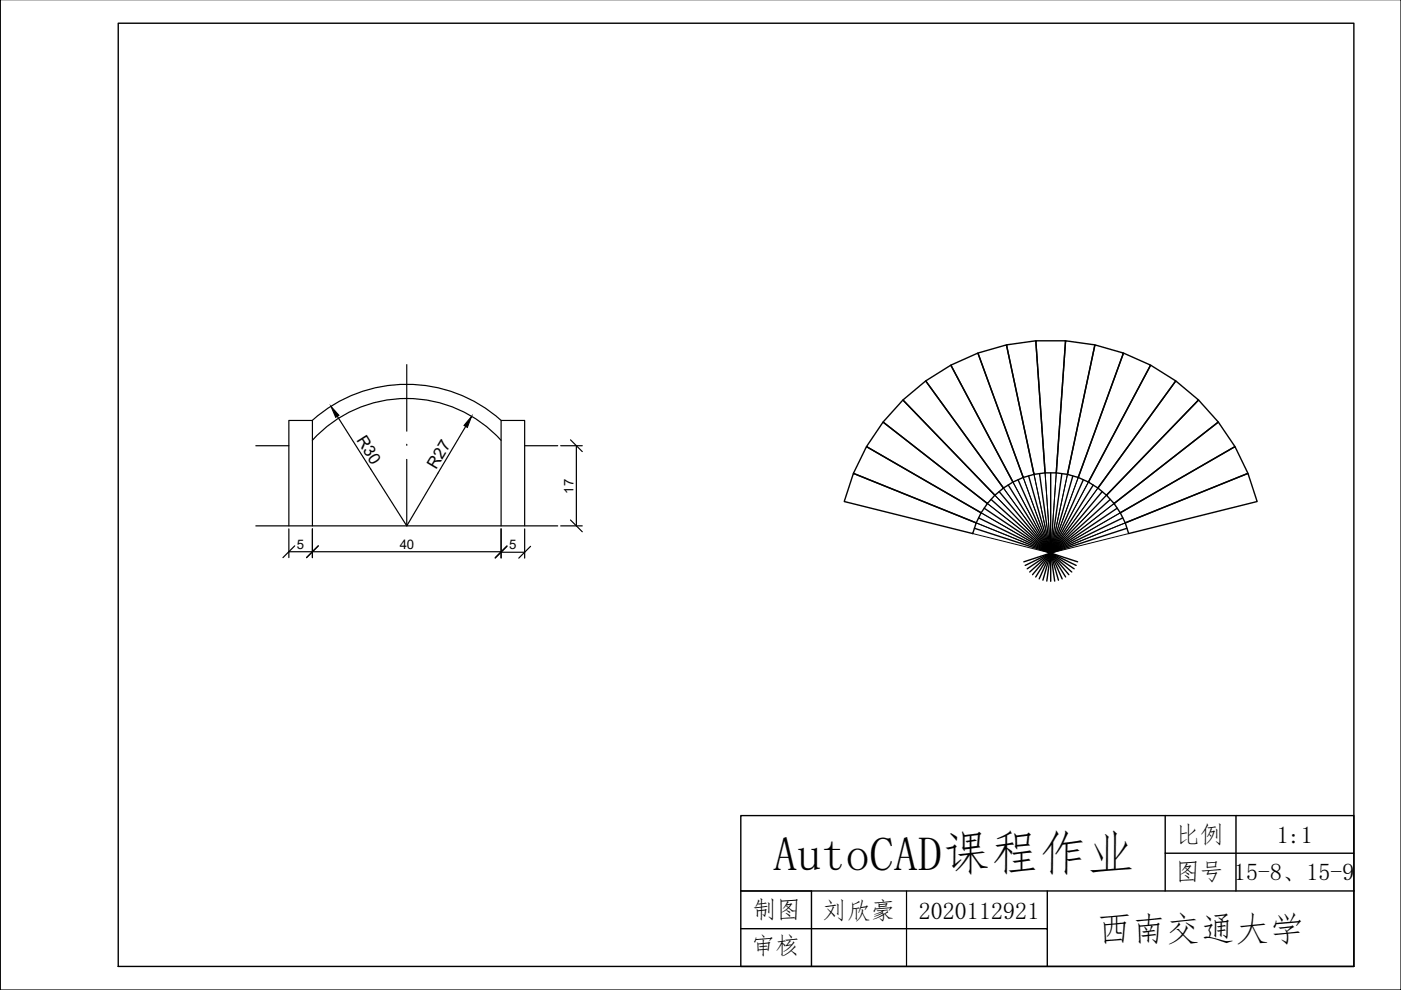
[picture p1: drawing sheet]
<svg xmlns="http://www.w3.org/2000/svg" width="297mm" height="210mm" viewBox="0 0 297 210" stroke-linecap="round" stroke-linejoin="round" font-family="sans-serif">
<!-- layer: 0 -->
<path d="M206.2 113.1l16.6 4.2-15.8-6.4 15.8 6.4-14.8-8.6 14.8 8.6-13.5-10.5 13.5 10.5-11.9-12.3 11.9 12.3-10-13.8 10 13.8-8-15.1 8 15.1-5.9-16.1 5.9 16.1-3.6-16.7 3.6 16.7-1.2-17 1.2 17 1.2-17-1.2 17 3.5-16.7-3.5 16.7 5.8-16.1-5.8 16.1 8-15.1-8 15.1 10-13.8-10 13.8 11.8-12.3-11.8 12.3 13.4-10.5-13.4 10.5 14.7-8.6-14.7 8.6 15.8-6.4-15.8 6.4 16.5-4.2" fill="none" stroke="#000" stroke-width=".21"/>
<g fill="none" stroke="#000" stroke-width=".3">
<path d="M25.1 4.9h261.9v200h-261.9zM201.6 77.4l5.7-2.5 9.6 26.3-2.1 1zM207.3 74.9l6.1-1.8 5.8 27.5-2.3 .6zM213.4 73.1l6.2-.8 2 28-2.4 .3zM219.6 72.3h6.3l-1.9 28h-2.4zM225.9 72.3l6.2 .8-5.8 27.5-2.3-.3zM232.1 73.1l6.1 1.8-9.6 26.3-2.3-.6zM238.2 74.9l5.8 2.5-13.2 24.8-2.2-1zM244 77.4l5.3 3.4-16.5 22.7-2-1.3zM183.7 94.7l24.3 14-1 2.2-26.1-10.5zM187.2 89.5l22.1 17.3-1.3 1.9-24.3-14zM191.4 84.8l4.9-4 16.5 22.7-1.9 1.5z"/>
<path d="M191.4 84.8l19.5 20.2-1.6 1.8-22.1-17.3zM196.3 80.8l5.3-3.4 13.2 24.8-2 1.3zM249.3 80.8l4.8 4-19.5 20.2-1.8-1.5zM254.1 84.8l4.2 4.7-22.1 17.3-1.6-1.8zM180.9 100.4l26.1 10.5-.8 2.2-27.2-6.8zM206.6 112l21.9 7.1M207.5 109.8l20.7 10.1M208.7 107.8l19 12.8M210.1 105.9l17.1 15.4M211.8 104.2l14.8 17.6M213.8 102.8l12.1 19.5M215.8 101.7l9.4 21"/>
<path d="M218.1 100.9l6.3 22.1M220.4 100.4l3.2 22.8M222.8 100.3v22.9M225.1 100.4l-3.2 22.8M227.5 100.9l-6.4 22.1M229.7 101.7l-9.4 21M231.8 102.8l-12.2 19.5M233.7 104.2l-14.8 17.6M235.4 105.9l-17.1 15.4M236.2 106.8l22.1-17.3 3.5 5.2-24.3 14zM236.9 107.8l-19.1 12.8M237.5 108.7l24.3-14 2.8 5.7-26 10.5z"/>
<path d="M238 109.8l-20.6 10.1M238.6 110.9l26-10.5 1.9 5.9-27.2 6.8zM238.9 112l-21.8 7.1M247 172.9v8h40M262.1 172.9v16M157.1 188.9v16h129.9v-32h-129.9v16h129.9M157.1 196.9h64.9v8M172 188.9v16M222 188.9v8M247 180.9v8"/>
</g>
<g fill="none" stroke="#000" stroke-width=".25">
<path d="M297 -.1v210h-296.9v-210M86.2 77.3v14.1M54.2 94.5h7M66.2 89.1a30 30 0 0 1 40 0M66.2 93.4a27 27 0 0 1 40 0M71.5 88.3l14.7 23.2 12.5-21.1M86.2 94.4h.1M86.2 97.4v14.1M111.2 94.5h7M118.9 94.5h4.6M121 93.3l2.5 2.5M122.2 94.5v17"/>
<path d="M54.2 111.5h64M61.2 111.5v-22.4h5v22.4M61.2 112.1v6.1M61.2 117h45M62.5 115.7l-2.5 2.5M66.2 112.1v6.1M67.5 115.7l-2.5 2.5M106.2 111.5v-22.4h5v22.4M106.2 112.1v6.2M106.2 117.1h5M107.5 115.7l-2.5 2.5M107.5 115.8l-2.5 2.5"/>
<path d="M111.2 112.1v6.2M112.5 115.8l-2.5 2.5M118.9 111.5h4.6M121 110.3l2.5 2.4M157.1 188.9h14.9M192.2 188.9v16"/>
</g>
<path d="M70.2 86.2l1.7 1.8-.7 .5zM100 88.3l-.9 2.3-.7-.4z" fill="#000" stroke="#000" stroke-width=".21"/>
<text font-size="10.2" x="164" y="184.5">AutoCAD课程作业</text>
<text font-size="7.3" x="232.6" y="199.6">西南交通大学</text>
<g font-size="5.1">
<text x="249.3" y="178.7">比例</text>
<text x="270.7" y="178.6">1:1</text>
<text x="249.2" y="186.7">图号 15-8、15-9</text>
<text x="159.5" y="194.7">制图</text>
<text x="174.4" y="194.7">刘欣豪</text>
<text x="194.8" y="194.7">2020112921</text>
<text x="159.2" y="202.4">审核</text>
</g>
<g font-size="3.5">
<text x="75.5" y="93.3" transform="rotate(58 75.5 93.3)">R30</text>
<text x="92.5" y="99.8" transform="rotate(-59 92.5 99.8)">R27</text>
</g>
<g font-size="2.8">
<text x="121.6" y="104.6" transform="rotate(-90 121.6 104.6)">17</text>
<text x="63" y="116.3">5</text>
<text x="84.7" y="116.3">40</text>
<text x="108" y="116.4">5</text>
</g>
</svg>
